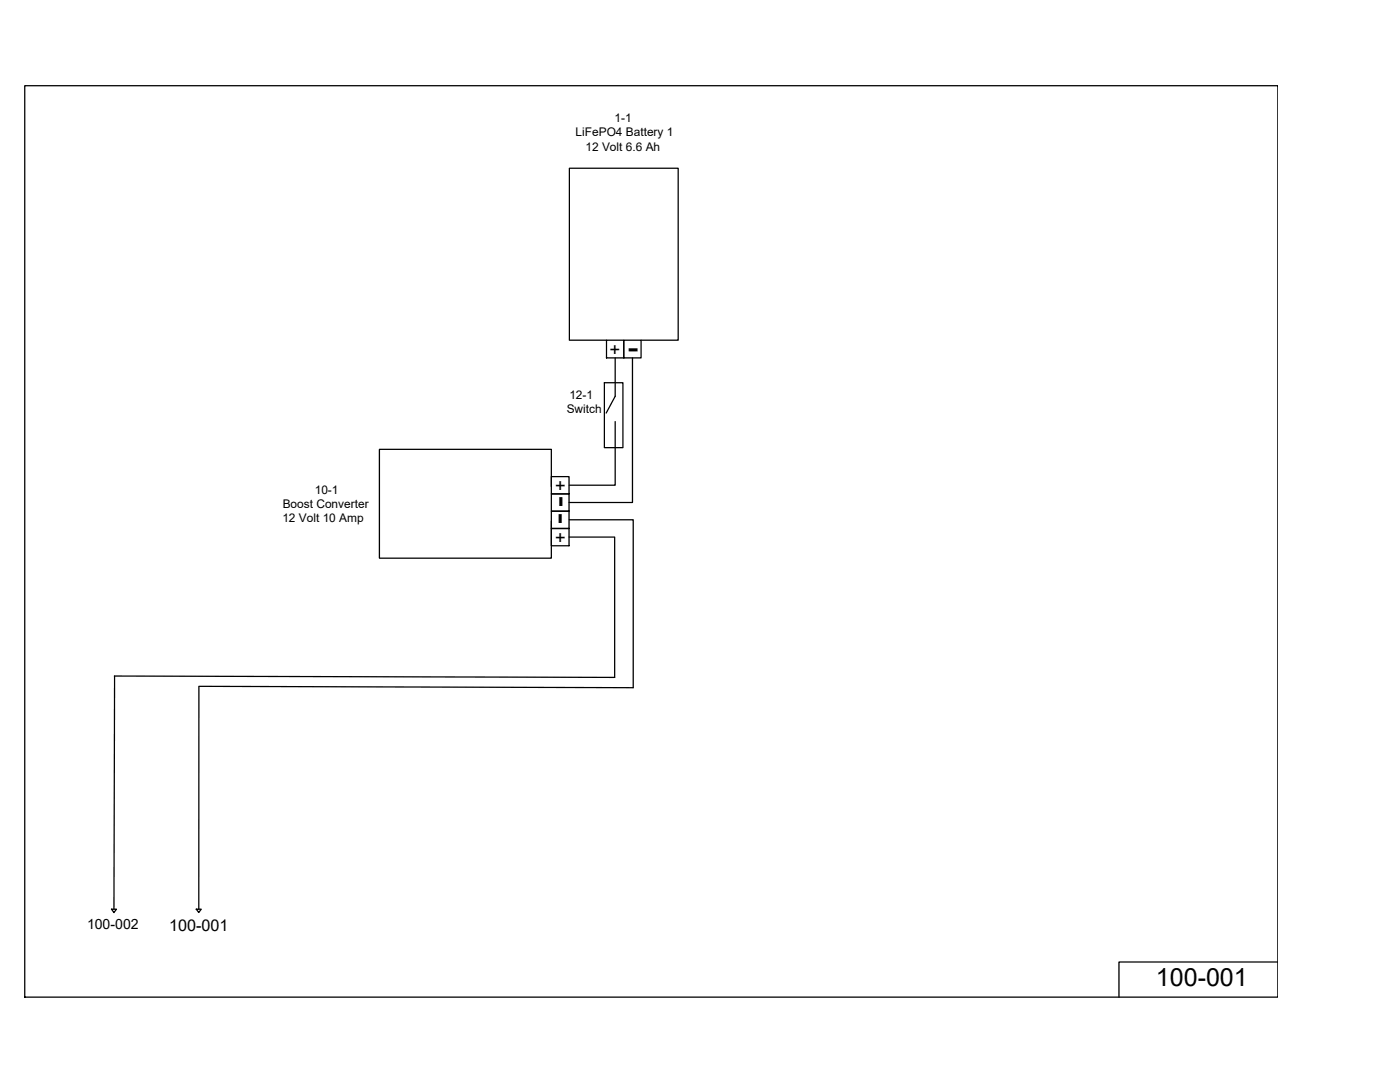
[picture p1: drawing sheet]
<svg xmlns="http://www.w3.org/2000/svg" width="279mm" height="216mm" viewBox="0 0 279 216" stroke-linecap="round" stroke-linejoin="round" font-family="sans-serif">
<!-- layer: 0 -->
<g fill="none" stroke="#000" stroke-width=".25">
<path d="M4.9 17.1h250.1v181.9h-250.1zM255 17.1h.1M120.6 76.4h3.7v12.9h-3.7zM121 67.9h3.5v3.5h-3.5zM121 67.9h-7.4v-34.3h21.7v34.3h-7.4M122.8 71.4v7.7l-1.8 3.3M124.5 67.9h3.4v3.5h-3.4zM126.2 71.4v28.9h-12.6M110 97.1v-7.4h-34.3v21.7h34.3v-7.4M110 98.6h3.6v3.4h-3.6zM110 95.1h3.6v3.5h-3.6zM122.8 84.1v12.7h-9.2"/>
<path d="M110 105.5h3.6v3.4h-3.6zM110 102h3.6v3.5h-3.6zM113.6 107.2h9.1v28l-99.9-.3M113.6 103.7h12.8v33.5l-86.6-.3M22.9 134.9l-.2 46.5M39.7 136.9v44.5M22.3 181.4h.9l-.5 .7zM39.2 181.4h1l-.5 .7zM255 192h-31.7v7"/>
</g>
<g font-size="6.5">
<text x="125.3" y="71.4">-</text>
<text x="113.6" y="101.2" transform="rotate(-90 113.6 101.2)">-</text>
<text x="113.5" y="104.6" transform="rotate(-90 113.5 104.6)">-</text>
</g>
<text font-size="5" x="230.7" y="196.8">100-001</text>
<g font-size="3.7">
<text x="121.6" y="71">+</text>
<text x="113.1" y="98" transform="rotate(-90 113.1 98)">+</text>
<text x="113.1" y="108.3" transform="rotate(-90 113.1 108.3)">+</text>
</g>
<text font-size="3.2" x="33.7" y="185.8">100-001</text>
<text font-size="2.8" x="17.4" y="185.4">100-002</text>
<g font-size="2.4">
<text x="114.9" y="27.2">LiFePO4 Battery 1</text>
<text x="122.7" y="24.3">1-1</text>
<text x="116.9" y="30">12 Volt 6.6 Ah</text>
<text x="113.1" y="82.5">Switch</text>
<text x="113.6" y="79.6">12-1</text>
<text x="56.4" y="101.3">Boost Converter</text>
<text x="62.8" y="98.5">10-1</text>
<text x="56.3" y="104.2">12 Volt 10 Amp</text>
</g>
</svg>
